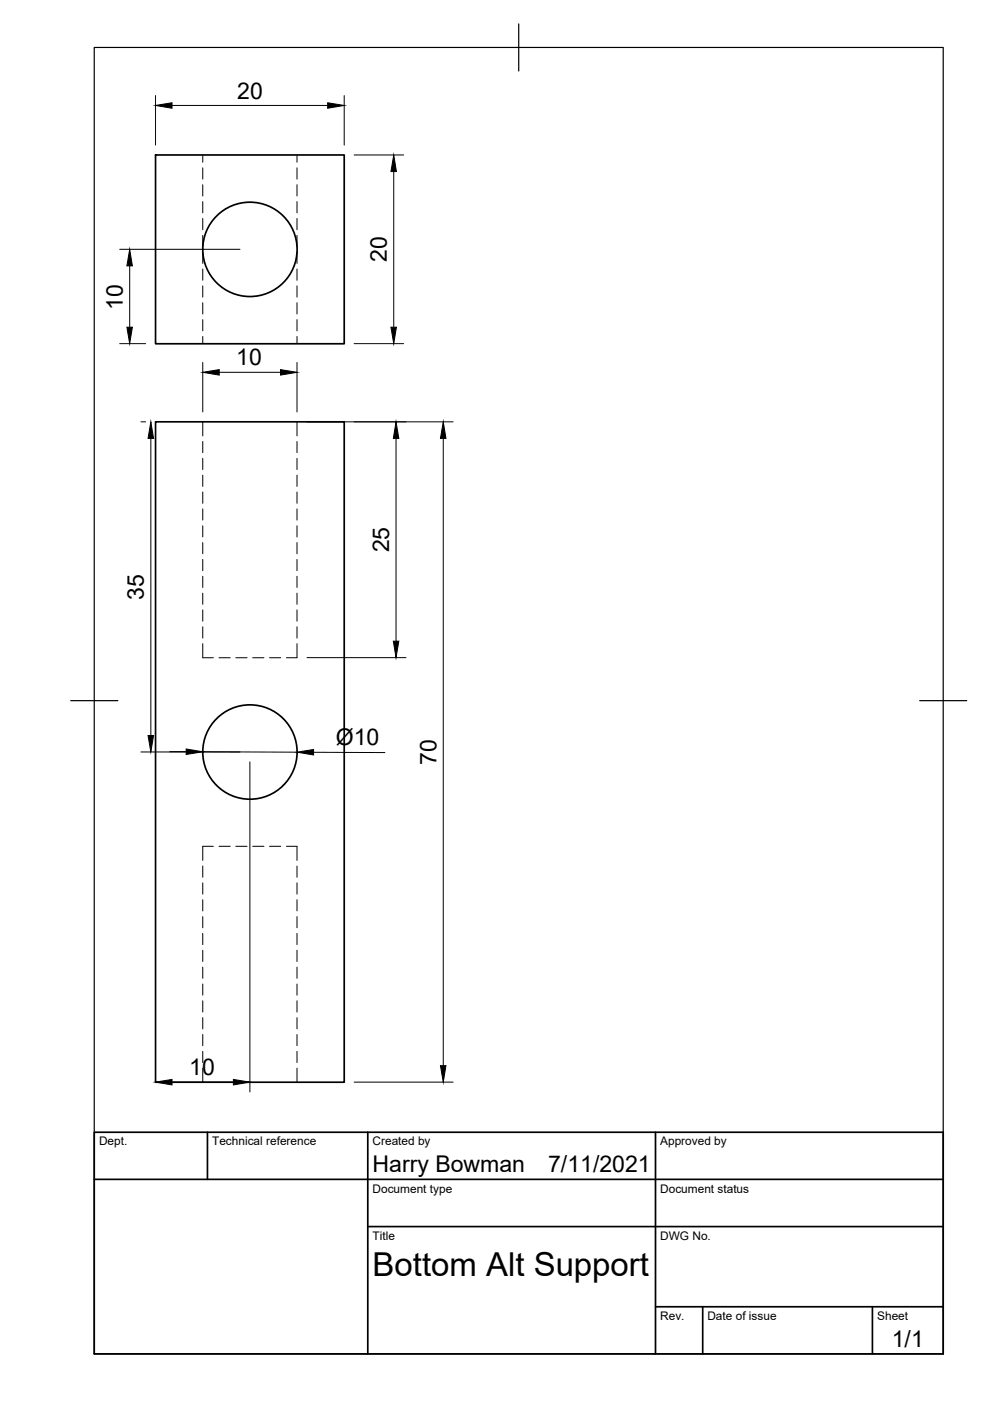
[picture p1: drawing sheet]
<svg xmlns="http://www.w3.org/2000/svg" width="210mm" height="297mm" viewBox="0 0 210 297" stroke-linecap="round" stroke-linejoin="round" font-family="sans-serif">
<!-- layer: Visible -->
<g fill="none" stroke="#000" stroke-width=".36">
<path d="M33 32.9h40v40h-40zM33 89.4h40v140.1h-40z"/>
<circle cx="53" cy="52.9" r="10"/>
<circle cx="53" cy="159.4" r="10"/>
</g>
<!-- layer: Hidden -->
<g fill="none" stroke="#000" stroke-width=".21">
<path d="M43 32.9v1.5M43 35.6v2.4M43 39.2v2.4M63 32.9v1.5M63 35.6v2.4M63 39.2v2.4M43 42.7v2.4M43 46.3v2.4M43 49.9v2.4M43 53.5v2.3M43 57v2.4M63 42.7v2.4"/>
<path d="M63 46.3v2.4M63 49.9v2.4M63 53.5v2.3M63 57v2.4M43 60.6v2.4M43 64.2v2.4M43 67.8v2.4M43 71.3v1.6M63 60.6v2.4M63 64.2v2.4M63 67.8v2.4M63 71.3v1.6"/>
<path d="M43 89.4v3M43 93.6v2.4M43 97.2v2.4M63 89.4v3M63 93.6v2.4M63 97.2v2.4M43 100.7v2.4M43 104.3v2.4M43 107.9v2.4M43 111.5v2.3M43 115v2.4M43 118.6v2.4"/>
<path d="M63 100.7v2.4M63 104.3v2.4M63 107.9v2.4M63 111.5v2.3M63 115v2.4M63 118.6v2.4M43 136.5v3h2.2M43 122.2v2.4M43 125.8v2.3M43 129.3v2.4M43 132.9v2.4M46.4 139.5h2.4"/>
<path d="M50 139.5h2.4M53.6 139.5h2.4M57.1 139.5h2.4M63 136.5v3h-2.3M63 122.2v2.4M63 125.8v2.3M63 129.3v2.4M63 132.9v2.4M45.2 179.4h-2.2v3M46.4 179.4h2.4M50 179.4h2.4M53.6 179.4h2.4"/>
<path d="M57.1 179.4h2.4M60.7 179.4h2.3v3M43 183.6v2.4M43 187.2v2.4M43 190.8v2.3M43 194.3v2.4M43 197.9v2.4M63 183.6v2.4M63 187.2v2.4M63 190.8v2.3M63 194.3v2.4M63 197.9v2.4"/>
<path d="M43 201.5v2.4M43 205v2.4M43 208.6v2.4M43 212.2v2.4M43 215.8v2.4M43 219.3v2.4M63 201.5v2.4M63 205v2.4M63 208.6v2.4M63 212.2v2.4M63 215.8v2.4M63 219.3v2.4"/>
<path d="M43 222.9v2.4M43 226.5v3M63 222.9v2.4M63 226.5v3"/>
</g>
<!-- layer: Border -->
<path d="M20 10.1h180v276.9h-180zM110 5.1v10M15 148.6h10M195 148.6h10" fill="none" stroke="#000" stroke-width=".25"/>
<!-- layer: TitleBlock -->
<path d="M20 240.1h180v46.9h-180zM20 250h180M44 240.1v9.9M78 240.1v46.9M139 240.1v46.9M78 260.1h122M139 277.1h61M149 277.1v9.9M185 277.1v9.9" fill="none" stroke="#000" stroke-width=".36"/>
<!-- layer: Dimensions -->
<g fill="none" stroke="#000" stroke-width=".21">
<path d="M33 20.3v10.5M36.5 22.4h33M73 20.3v10.5M75.1 32.9h10.5M83.5 36.4v33M25.4 52.9h25.5M27.5 56.4v13M25.4 72.9h5.5M43 76.8v10.5M46.5 78.9h13M63 76.8v10.5M75.1 72.9h10.5"/>
<path d="M29.9 89.4h1M32 92.9v63M65.1 89.4h31M84 92.9v43M94 92.9v133M65.1 139.4h21M29.9 159.4h21M36 159.4h3.5M43 159.4l20 .1M66.5 159.5l15.1 .1M53 161.5v70M36.5 229.4h13"/>
<path d="M75.1 229.4h21"/>
</g>
<g fill="#000" stroke="#000" stroke-width=".21">
<path d="M33 22.4l3.5-.6v1.2zM69.5 21.8l3.5 .6-3.5 .6zM83.5 32.9l.6 3.5h-1.2zM27.5 52.9l.6 3.5h-1.2zM26.9 69.4h1.2l-.6 3.5zM43 78.9l3.5-.5v1.1zM59.5 78.4l3.5 .5-3.5 .6zM82.9 69.4h1.2l-.6 3.5zM32 89.4l.6 3.5h-1.2zM84 89.4l.6 3.5h-1.2zM94 89.4l.6 3.5h-1.2zM83.4 135.9h1.2l-.6 3.5z"/>
<path d="M31.4 155.9h1.2l-.6 3.5zM39.5 158.8l3.5 .6-3.5 .6zM63 159.5l3.5-.6v1.2zM33 229.4l3.5-.5v1.1zM49.5 228.9l3.5 .5-3.5 .6zM93.4 225.9h1.2l-.6 3.5z"/>
</g>
<text font-size="7" x="79" y="270.6">Bottom Alt Support</text>
<g font-size="4.9">
<text x="50.3" y="20.9">20</text>
<text x="82" y="55.5" transform="rotate(-90 82 55.5)">20</text>
<text x="26" y="65.7" transform="rotate(-90 26 65.7)">10</text>
<text x="50.1" y="77.5">10</text>
<text x="82.5" y="117.1" transform="rotate(-90 82.5 117.1)">25</text>
<text x="30.5" y="127.2" transform="rotate(-90 30.5 127.2)">35</text>
<text x="71.2" y="158">Ø10</text>
<text x="92.5" y="162.2" transform="rotate(-90 92.5 162.2)">70</text>
<text x="40.1" y="228">10</text>
<text x="79" y="248.5">Harry Bowman</text>
<text x="116.2" y="248.5">7/11/2021</text>
<text x="189.1" y="285.7">1/1</text>
</g>
<g font-size="2.5">
<text x="21" y="242.9">Dept.</text>
<text x="45" y="242.9">Technical reference</text>
<text x="79" y="242.9">Created by</text>
<text x="140" y="242.9">Approved by</text>
<text x="79" y="252.8">Document type</text>
<text x="140" y="252.8">Document status</text>
<text x="79" y="262.9">Title</text>
<text x="140" y="262.9">DWG No.</text>
<text x="140" y="279.9">Rev.</text>
<text x="150" y="279.9">Date of issue</text>
<text x="186" y="279.9">Sheet</text>
</g>
</svg>
